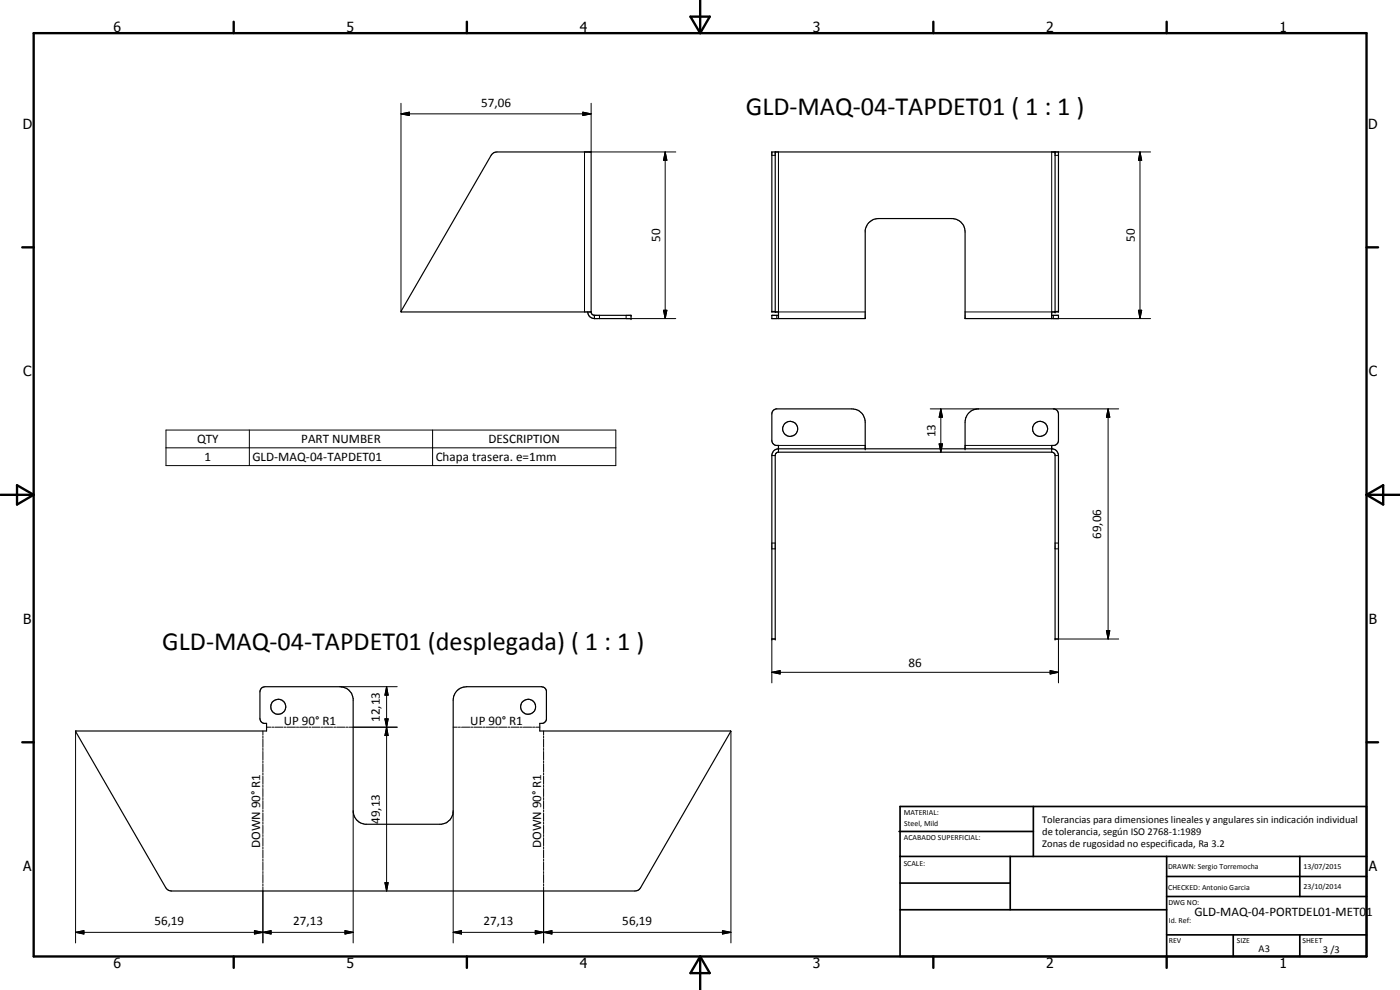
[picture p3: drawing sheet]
<svg xmlns="http://www.w3.org/2000/svg" width="420mm" height="297mm" viewBox="0 0 420 297" stroke-linecap="round" stroke-linejoin="round" font-family="sans-serif">
<g fill="none" stroke="#000" stroke-width=".35">
<path d="M147.9 46.1l1.2-.5h28.3v48l-57.1-.1zM232.7 45.6v48M316.6 45.6v48M176.4 93.6a2 2 0 0 0 2 2M177.4 93.6l.2 .6 .8 .4M178.4 94.6h11v1h-11M178.4 94.6v1M233.6 94.6h-2v1h28.1v-26.5a4.1 4.1 0 0 1 3.9-3.5h22.1a4 4 0 0 1 3.9 4v26h28.1v-1h-2.1M233.6 95.6v-2h-2v-48h86.1v48h-2.1v2M233.6 134.7v-1.1a1.6 1.6 0 0 1-2-1.4v-8l.3-.8 1-.7h22.7a4 4 0 0 1 4.1 4v8M233.6 134.7a2 2 0 0 0-2 2v55h1.1v-55l.3-.8 .4-.2h82.5l.4 .2 .3 .5v55.3h1.1v-55a2 2 0 0 0-2.1-2M233.6 134.7h82"/>
<path d="M289.6 134.7v-8a4 4 0 0 1 4.1-4h22.7l1 .7 .3 .8v8a1.62 1.62 0 0 1-2.1 1.4v1.1M22.7 219.3h57.3v-2.3a1.55 1.55 0 0 1-2-1.4v-8a1.52 1.52 0 0 1 1.5-1.6h22.5a4 4 0 0 1 4 3.6v33.7a4 4 0 0 0 3.5 4h23a3.9 3.9 0 0 0 3.5-4v-33.2a4 4 0 0 1 4-4.1l23.1 .2 .7 .6 .2 .5v8.6l-.2 .5a1.66 1.66 0 0 1-1.8 .6v2.3h57.3l-27 47-.8 .8-1 .2-139.7-.1-1.1-.9z"/>
<circle cx="237.1" cy="128.7" r="2.26"/>
<circle cx="312.1" cy="128.7" r="2.27"/>
<circle cx="83.5" cy="212.1" r="2.24"/>
<circle cx="158.5" cy="212.1" r="2.24"/>
</g>
<g fill="none" stroke="#000" stroke-width=".3">
<path d="M120.3 34.2l2.5-.5v1zM120.3 34.2h57.1M120.3 31v62.5M174.9 33.7l2.5 .5-2.5 .5zM177.4 31v14.6M199.6 45.6l.5 2.5h-1zM199.6 45.6v50M202.8 45.6h-27.4v48M231.6 46.6h1.1M233.6 45.6v48h26.1M316.6 46.6h1.1M342.1 45.6l.5 2.5h-.9z"/>
<path d="M342.1 45.6v50M345.3 45.6h-29.7v48h-26M179.9 94.6v1M187.9 94.6v1h14.9M199.1 93.1h1l-.5 2.5zM231.6 93.4h1.1M233.1 94.6v1M315.6 95.6h29.7M316.1 94.6v1M316.6 93.4h1.1M341.7 93.1h.9l-.5 2.5zM49.8 129h135v10.7h-135z"/>
<path d="M49.8 134.4h135M74.8 129v10.7M129.8 129v10.7M231.6 136.7h1.1M233.6 134.7v1M233.6 133.6h26.1M279.2 122.7h14.5M281.8 133.2h1.1l-.5 2.5zM282.4 122.7l.5 2.5h-1.1zM282.4 122.7v13M289.6 133.6h26M315.6 134.7v1"/>
<path d="M316.1 122.7h19.6M316.6 136.7h1.1M332.6 122.7l.5 2.5h-1zM332.6 122.7v69M231.6 164.7h1.1M231.6 162.9h1.1M316.6 164.7h1.1M316.6 162.9h1.1M232.7 191.7h-1.1v13.2M316.6 191.7h19.1M317.7 191.7v13.2M332.1 189.2h1l-.5 2.5z"/>
<path d="M22.7 219.4v63.5M78.9 219.3v1.3M80 218.2h1.2M81.6 218.2h.6M82.5 218.2h2.5M85.3 218.2h.6M86.2 218.2h2.5M89 218.2h.6M89.9 218.2h2.5M92.7 218.2h.6M93.6 218.2h2.5M96.4 218.2h.7"/>
<path d="M97.4 218.2h2.4M100.1 218.2h.6M101 218.2h2.5M102 206h17.2M103.8 218.2h.7M104.8 218.2h14.4M115.5 215.7h1l-.5 2.5zM116 206l.5 2.6h-1zM116 218.2l.5 2.5h-1zM116 206v61.3M136 218.2h1.2M137.6 218.2h.6"/>
<path d="M138.5 218.2h2.5M141.3 218.2h.6M142.2 218.2h2.5M145 218.2h.6M145.9 218.2h2.5M148.7 218.2h.6M149.6 218.2h2.5M152.4 218.2h.6M153.4 218.2h2.4M156.1 218.2h.6M157 218.2h2.5M159.8 218.2h.7"/>
<path d="M160.8 218.2h1.2M163.1 219.3v1.3M219.4 219.4v63.5M231.6 201.7l2.5-.5v1zM231.6 201.7h86.1M315.2 201.2l2.5 .5-2.5 .5zM78.9 220.9v.6M78.9 221.8v2.4M78.9 224.5v.7M78.9 225.5v2.5M78.9 228.3v.6M78.9 229.2v2.4"/>
<path d="M78.9 231.9v.6M78.9 232.9v2.4M78.9 235.6v.7M78.9 236.6v2.4M78.9 239.3v.6M163.1 220.9v.6M163.1 221.8v2.4M163.1 224.5v.7M163.1 225.5v2.5M163.1 228.3v.6M163.1 229.2v2.4M163.1 231.9v.6"/>
<path d="M163.1 232.9v2.4M163.1 235.6v.7M163.1 236.6v2.4M163.1 239.3v.6M78.9 240.2v2.5M78.9 243v.6M78.9 244v2.4M78.9 246.7v.6M78.9 247.6v2.5M78.9 250.4v.6M78.9 251.3v2.5M78.9 254.1v.6"/>
<path d="M78.9 255v2.5M78.9 257.8v.6M78.9 258.7v2.5M106 243.3v39.6M136 243.3v39.6M163.1 240.2v2.5M163.1 243v.6M163.1 244v2.4M163.1 246.7v.6M163.1 247.6v2.5M163.1 250.4v.6M163.1 251.3v2.5"/>
<path d="M163.1 254.1v.6M163.1 255v2.5M163.1 257.8v.6M163.1 258.7v2.5M22.7 279.7l2.5-.5v1zM22.7 279.7h83.3M76.4 279.2l2.5 .5-2.5 .5zM78.9 279.7l2.5-.5v1zM78.9 261.5v.6M78.9 262.4v2.4M78.9 265.2v.6M78.9 266.1v16.8"/>
<path d="M103.5 279.2l2.5 .5-2.5 .5zM115.5 264.8h1l-.5 2.5zM136 279.7l2.5-.5v1zM136 279.7h83.4M160.6 279.2l2.5 .5-2.5 .5zM160.6 279.2l5 1v-1l-5 1zM163.1 279.7l2.5-.5v1zM163.1 261.5v.6M163.1 262.4v2.4M163.1 265.2v.6M163.1 266.1v16.8M216.8 279.2l2.6 .5-2.6 .5z"/>
</g>
<g fill="#000">
<circle cx="316.6" cy="45.6" r=".18"/>
<circle cx="189.4" cy="94.6" r=".18"/>
<circle cx="189.4" cy="95.6" r=".18"/>
<circle cx="316.6" cy="93.6" r=".18"/>
<circle cx="233.6" cy="134.7" r=".18"/>
<circle cx="259.7" cy="134.7" r=".18"/>
<circle cx="289.6" cy="134.7" r=".18"/>
<circle cx="315.6" cy="134.7" r=".18"/>
<circle cx="231.6" cy="191.7" r=".18"/>
<circle cx="232.7" cy="191.7" r=".18"/>
<circle cx="316.6" cy="191.7" r=".18"/>
<circle cx="317.7" cy="191.7" r=".18"/>
</g>
<g fill="none" stroke="#000" stroke-width=".71">
<path d="M10.1 9.9h400v277.1h-400zM70.1 6.5v3.4M140.1 6.5v3.4M207.2 5h5.8l-2.9 4.9zM210.1 0v9.9M280.1 6.5v3.4M350.1 6.5v3.4M6.7 74.2h3.4M410.1 74.2h3.5M.1 148.5h10M5.1 145.6l5 2.9-5 2.9zM410.1 148.5h10"/>
<path d="M410.1 148.5l5-2.9v5.8zM6.7 222.7h3.4M410.1 222.7h3.5M70.1 287v3.4M140.1 287v3.4M210.1 287v10M210.1 287l2.9 5h-5.8zM280.1 287v3.4M350.1 287v3.4"/>
</g>
<g fill="none" stroke="#000" stroke-width=".51">
<path d="M269.8 249.5h40.3M270.1 242h140v45h-140zM270.1 257h140M303.2 257v16M310.1 242v15M350.1 257v30M390.1 257v12M270.1 265h33.1M270.1 273h80M350.1 269h60M350.1 263h60M350.1 280.5h60"/>
<path d="M370.1 280.5v6.5M390.1 280.5v6.5"/>
</g>
<g fill="#000">
<path d="M120.3 34.2l2.5-.5v1zM174.9 33.7l2.5 .5-2.5 .5zM199.6 45.6l.5 2.5h-1zM342.1 45.6l.5 2.5h-.9zM199.1 93.1h1l-.5 2.5zM341.7 93.1h.9l-.5 2.5zM281.8 133.2h1.1l-.5 2.5zM282.4 122.7l.5 2.5h-1.1zM332.6 122.7l.5 2.5h-1zM332.1 189.2h1l-.5 2.5zM115.5 215.7h1l-.5 2.5zM116 206l.5 2.6h-1z"/>
<path d="M231.6 201.7l2.5-.5v1zM315.2 201.2l2.5 .5-2.5 .5zM116 218.2l.5 2.5h-1zM22.7 279.7l2.5-.5v1zM78.9 279.7l2.5-.5v1zM115.5 264.8h1l-.5 2.5zM136 279.7l2.5-.5v1zM163.1 279.7l2.5-.5v1zM76.4 279.2l2.5 .5-2.5 .5zM103.5 279.2l2.5 .5-2.5 .5zM160.6 279.2l2.5 .5-2.5 .5zM216.8 279.2l2.6 .5-2.6 .5z"/>
</g>
<g font-size="7.9">
<text x="223.8" y="34.5">GLD-MAQ-04-TAPDET01 ( 1 : 1 )</text>
<text x="48.7" y="194.9">GLD-MAQ-04-TAPDET01 (desplegada) ( 1 : 1 )</text>
</g>
<g font-size="4.2">
<text x="34" y="9.6">6</text>
<text x="104" y="9.6">5</text>
<text x="174" y="9.6">4</text>
<text x="244" y="9.6">3</text>
<text x="314" y="9.6">2</text>
<text x="384" y="9.6">1</text>
<text x="6.8" y="38.7">D</text>
<text x="410.6" y="38.7">D</text>
<text x="7" y="112.9">C</text>
<text x="410.8" y="112.9">C</text>
<text x="7" y="187.1">B</text>
<text x="410.8" y="187.1">B</text>
<text x="7" y="261.4">A</text>
<text x="410.8" y="261.4">A</text>
<text x="34" y="290.4">6</text>
<text x="104" y="290.4">5</text>
<text x="174" y="290.4">4</text>
<text x="244" y="290.4">3</text>
<text x="314" y="290.4">2</text>
<text x="384" y="290.4">1</text>
</g>
<g font-size="3.9">
<text x="144.4" y="32.1">57,06</text>
<text x="198.1" y="72.6" transform="rotate(-90 198.1 72.6)">50</text>
<text x="340.6" y="72.6" transform="rotate(-90 340.6 72.6)">50</text>
<text x="280.8" y="131.2" transform="rotate(-90 280.8 131.2)">13</text>
<text x="59.1" y="133">QTY</text>
<text x="90.4" y="133">PART NUMBER</text>
<text x="146.6" y="133">DESCRIPTION</text>
<text x="61.3" y="138.3">1</text>
<text x="75.8" y="138.3">GLD-MAQ-04-TAPDET01</text>
<text x="130.8" y="138.4">Chapa trasera. e=1mm</text>
<text x="330.5" y="161.7" transform="rotate(-90 330.5 161.7)">69,06</text>
<text x="272.7" y="200.2">86</text>
<text x="85.2" y="217.4">UP 90° R1</text>
<text x="113.9" y="216.6" transform="rotate(-90 113.9 216.6)">12,13</text>
<text x="141.1" y="217.4">UP 90° R1</text>
<text x="113.9" y="247.3" transform="rotate(-90 113.9 247.3)">49,13</text>
<text x="78.1" y="254.5" transform="rotate(-90 78.1 254.5)">DOWN 90° R1</text>
<text x="162.4" y="254.5" transform="rotate(-90 162.4 254.5)">DOWN 90° R1</text>
<text x="358.5" y="275">GLD-MAQ-04-PORTDEL01-MET01</text>
<text x="46.3" y="277.7">56,19</text>
<text x="88" y="277.7">27,13</text>
<text x="145.1" y="277.7">27,13</text>
<text x="186.8" y="277.7">56,19</text>
</g>
<g font-size="3.1">
<text x="312.7" y="246.8">Tolerancias para dimensiones lineales y angulares sin indicación individual</text>
<text x="312.7" y="250.4">de tolerancia, según ISO 2768-1:1989</text>
<text x="312.7" y="254">Zonas de rugosidad no especificada, Ra 3.2</text>
<text x="377.7" y="285.6">A3</text>
<text x="397" y="285.9">3 /3</text>
</g>
<g font-size="2.4">
<text x="271.2" y="244.4">MATERIAL:</text>
<text x="271.3" y="252">ACABADO SUPERFICIAL:</text>
<text x="271.4" y="247.9">Steel, Mild</text>
<text x="271.2" y="259.7">SCALE:</text>
<text x="350.6" y="260.8">DRAWN: Sergio Torremocha</text>
<text x="391.2" y="260.6">13/07/2015</text>
<text x="350.6" y="267">CHECKED: Antonio Garcia</text>
<text x="391.2" y="266.7">23/10/2014</text>
<text x="350.6" y="271.4">DWG NO:</text>
<text x="350.8" y="276.9">Id. Ref:</text>
<text x="350.8" y="282.8">REV</text>
<text x="371.2" y="282.9">SIZE</text>
<text x="390.9" y="282.9">SHEET</text>
</g>
</svg>
